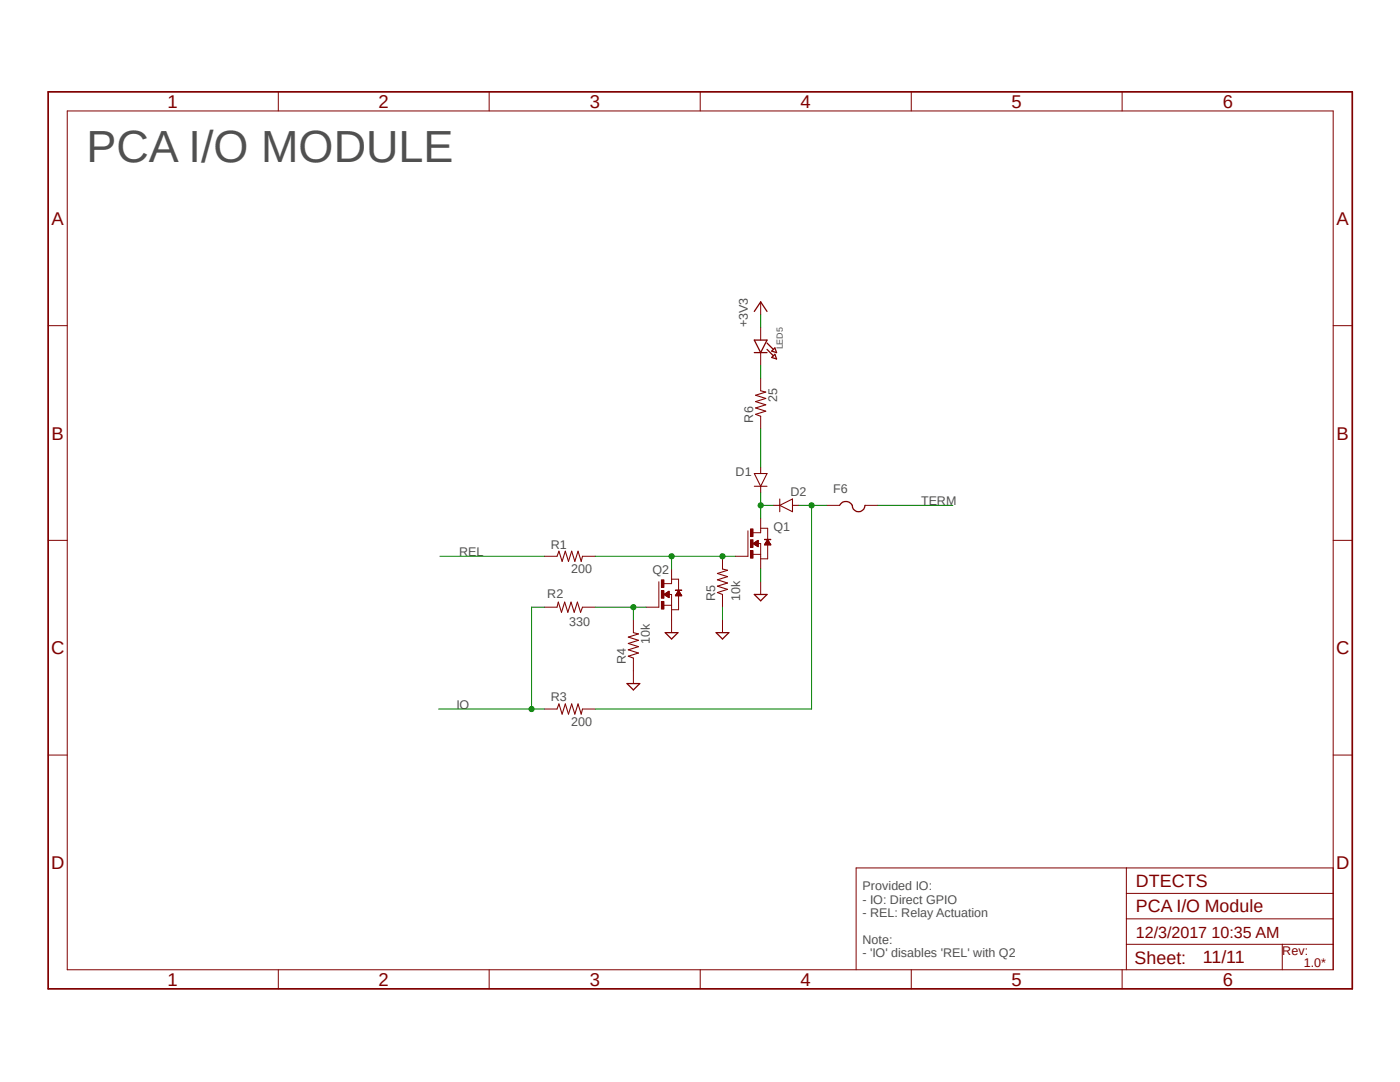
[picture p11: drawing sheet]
<svg xmlns="http://www.w3.org/2000/svg" width="279mm" height="216mm" viewBox="0 0 279 216" stroke-linecap="round" stroke-linejoin="round" font-family="sans-serif">
<path d="M9.1 18l261.2 179.9M270.3 18l-261.2 179.9" fill="none" stroke="#fff" stroke-width=".2"/>
<path d="M151.8 78l1 .2-2 .7 2 .6-2 .6 2 .7-2 .6 2 .6-2 .7 1 .4M150.5 94.5h2.6l-1.3 2.5zM150.5 97h2.6M151.8 93.2v1.3M151.8 97v1.3M155.6 99.6v2.5M111.2 111l.3-1 .7 2 .6-2 .7 2 .6-2 .6 2 .7-2 .6 2 .2-1M144.2 113.5l1 .3-2 .6 2 .7-2 .6 2 .6-2 .7 2 .6-2 .6 1 .4M154.3 100.8h1.3M155.6 100.8l2.6-1.2v2.5zM158.2 100.8h1.2M111.2 141.5l.3-1 .7 2 .6-2 .7 2 .6-2 .6 2 .7-2 .6 2 .2-1" fill="none" stroke="#800000" stroke-width=".21"/>
<g fill="none" stroke="#800000" stroke-width=".2">
<path d="M55.5 18.3v3.8M97.6 18.3v3.8M139.7 18.3v3.8M181.9 18.3v3.8M223.9 18.3v3.8M13.4 22.1h252.7v171.4h-252.7zM9.6 65h3.8M151.8 60.2v2.6M151.8 65.3v2.6M151.8 70.4v2.5M151.8 75.4v2.6M266.1 65h3.8"/>
<path d="M151.8 83.1v2.5M9.6 107.8h3.8M108.6 111h2.6M116.2 111h2.6M144.2 111v2.5M144.2 118.6v2.6M151.8 116.1v2.5M165 100.8h2.6M172.6 100.8h2.6M266.1 107.8h3.8M144.2 123.7v2.5M9.6 150.7h3.8"/>
<path d="M108.6 141.5h2.6M116.2 141.5h2.6M266.1 150.7h3.8M224.8 173.2v20.3M224.8 178.3h41.3M266.1 173.2h-95.2v20.3M55.5 193.5v3.8M97.6 193.5v3.8M139.7 193.5v3.8M181.9 193.5v3.8M223.9 193.5v3.8M224.8 188.4h41.3"/>
<path d="M224.8 183.3h41.3M255.9 188.4v5.1"/>
</g>
<path d="M150.5 67.9h2.6l-1.3 2.5zM150.5 70.4h2.6M150.5 62.1l1.3-1.9 1.3 1.9M153.1 69.7l1.2 1.3M153.1 68.5l1.2 1.2M154.6 69.4l.4 1-1-.3zM154.6 70.7l.4 .9-1-.3zM150.5 118.6h2.6l-1.3 1.3zM167.6 100.8a1.36 1.36 0 0 1 1.4-.7 1.36 1.36 0 0 1 1.1 1.1 1.28 1.28 0 0 0 1.4 .9 1.28 1.28 0 0 0 1.1-1.3M142.9 126.2h2.6l-1.3 1.3z" fill="none" stroke="#800000" stroke-width=".25"/>
<path d="M9.6 18.3h260.3v179h-260.3z" fill="none" stroke="#800000" stroke-width=".34"/>
<path d="M132 115.7h.5v1.5h-.5z" fill-rule="evenodd" fill="#800000"/>
<path d="M132 115.7h.5v1.5h-.5z" fill="none" stroke="#800000" stroke-width=".2"/>
<path d="M132 117.9h.5v1.5h-.5z" fill-rule="evenodd" fill="#800000"/>
<path d="M132 117.9h.5v1.5h-.5z" fill="none" stroke="#800000" stroke-width=".2"/>
<path d="M132 120h.5v1.5h-.5z" fill-rule="evenodd" fill="#800000"/>
<path d="M132 120h.5v1.5h-.5z" fill="none" stroke="#800000" stroke-width=".2"/>
<path d="M134.8 117.7l1.3 .1z" fill-rule="evenodd" fill="#800000"/>
<g fill="none" stroke="#800000" stroke-width=".2">
<path d="M131.5 116.1v5.1h-2.6M132.5 118.6h1.5v7.6M132.6 118.7h.9M132.7 118.7h.8M132.7 118.5h.8M132.8 118.7h.7M132.8 118.4h.7M132.8 118.8h.7M132.9 118.9h.6M132.9 118.4h.6M133.1 119h.4M133.1 118.2h.4"/>
<path d="M133.2 118.2h.3M133.2 119.1h.3M133.3 119.1h.2M133.3 118.1h.2M133.4 118.1h.1M133.5 119.2h.1M133.5 118h.1M133.5 118l-1 .6M133.5 118v1.3l-1-.7M134 113.5v3h-1.5M134 115.6h1.4v2.3M134.8 117.7l1.3 .1z"/>
<path d="M134.8 118.8h1.2M134.9 118.7h1.1M134.9 118.7h1M135 118.6h.9M135 118.5h.8M135 118.4h.8M135.1 118.4h.7M135.1 118.3h.6M135.2 118.2h.5M135.2 118.2h.4M135.3 118.2h.3M135.3 118.1h.3"/>
<path d="M135.3 118h.2M135.4 117.9h.1M135.4 118.9v2.8h-1.4M135.4 117.9l.7 1h-1.3zM108.6 121.2h2.6M116.2 121.2h2.6M126.4 123.7v2.5M126.4 131.3v5.1M132.5 120.8h1.5"/>
</g>
<path d="M125.1 136.4h2.6l-1.3 1.3zM132.8 126.2h2.5l-1.3 1.3z" fill="none" stroke="#800000" stroke-width=".25"/>
<path d="M111.2 121.2l.2-1.1 .7 2.1 .6-2.1 .6 2.1 .7-2.1 .6 2.1 .6-2.1 .7 2.1 .3-1M126.4 126.2l1 .3-2 .6 2 .7-2 .6 2 .6-2 .7 2 .6-2 .6 1 .4" fill="none" stroke="#800000" stroke-width=".21"/>
<path d="M149.8 105.5h.5v1.6h-.5z" fill-rule="evenodd" fill="#800000"/>
<path d="M149.8 105.5h.5v1.6h-.5z" fill="none" stroke="#800000" stroke-width=".2"/>
<path d="M149.8 107.7h.5v1.5h-.5z" fill-rule="evenodd" fill="#800000"/>
<path d="M149.8 107.7h.5v1.5h-.5z" fill="none" stroke="#800000" stroke-width=".2"/>
<path d="M149.8 109.9h.5v1.5h-.5z" fill-rule="evenodd" fill="#800000"/>
<path d="M149.8 109.9h.5v1.5h-.5z" fill="none" stroke="#800000" stroke-width=".2"/>
<path d="M152.6 107.6l1.2 .1z" fill-rule="evenodd" fill="#800000"/>
<g fill="none" stroke="#800000" stroke-width=".2">
<path d="M149.3 105.9v5.1h-2.6M150.3 108.5h1.5v5M150.3 110.6h1.5M150.3 108.5l1-.7v1.3zM150.4 108.5h.9M150.4 108.4h.9M150.5 108.5h.8M150.5 108.4h.8M150.5 108.6h.8M150.5 108.3h.8M150.6 108.7h.7M150.7 108.7h.6"/>
<path d="M150.7 108.2h.6M150.7 108.8h.6M150.8 108.2h.5M150.8 108.8h.5M150.9 108.1h.4M150.9 108h.4M151 108.9h.3M151 108h.3M151.1 109h.2M151.2 109h.1M151.2 107.9h.1M151.3 109.1h.1"/>
<path d="M151.3 107.9h.1M151.8 103.4v2.9h-1.5M151.8 105.4h1.4v2.3M152.6 107.6l1.2 .1zM152.6 108.7h1.2M152.6 108.6h1.2M152.7 108.5h1.1M152.7 108.5h1M152.7 108.4h.9M152.8 108.4h.8M152.8 108.3h.8M152.9 108.2h.6"/>
<path d="M153 108.1h.5M153 108h.4M153.1 107.9h.2M153.1 107.8h.1M153.2 107.7h.1M153.2 108.7v2.8h-1.4M153.2 107.7l.6 1h-1.2z"/>
</g>
<path d="M87.8 111h20.8M108.6 121.2h-2.5v20.3M87.5 141.5h21.1" fill="none" stroke="#008000" stroke-width=".2"/>
<circle cx="106.1" cy="141.5" r=".51" fill="#008000"/>
<g fill="none" stroke="#008000" stroke-width=".2">
<path d="M151.8 62.8v2.5M159.4 100.8h5.6M162 100.8v40.7h-43.2M175.2 100.8h15"/>
<circle cx="106.1" cy="141.5" r=".51"/>
</g>
<circle cx="162" cy="100.8" r=".51" fill="#008000"/>
<g fill="none" stroke="#008000" stroke-width=".2">
<path d="M151.8 98.3v5.1M151.8 100.8h2.5"/>
<circle cx="162" cy="100.8" r=".51"/>
</g>
<circle cx="151.8" cy="100.8" r=".51" fill="#008000"/>
<g fill="none" stroke="#008000" stroke-width=".2">
<path d="M151.8 72.9v2.5M151.8 85.6v7.6M118.8 111h27.9"/>
<circle cx="151.8" cy="100.8" r=".51"/>
</g>
<circle cx="144.2" cy="111" r=".51" fill="#008000"/>
<g fill="none" stroke="#008000" stroke-width=".2">
<path d="M134 111v2.5"/>
<circle cx="144.2" cy="111" r=".51"/>
</g>
<circle cx="134" cy="111" r=".51" fill="#008000"/>
<g fill="none" stroke="#008000" stroke-width=".2">
<path d="M118.8 121.2h10.1M126.4 121.2v2.5"/>
<circle cx="134" cy="111" r=".51"/>
</g>
<circle cx="126.4" cy="121.2" r=".51" fill="#008000"/>
<g fill="none" stroke="#008000" stroke-width=".2">
<path d="M151.8 113.5v2.6M144.2 121.2v2.5"/>
<circle cx="126.4" cy="121.2" r=".51"/>
</g>
<text font-size="9" fill="#505050" x="17.2" y="32.3">PCA I/O MODULE</text>
<g font-size="3.7" fill="#800000">
<text x="33.4" y="21.5">1</text>
<text x="75.6" y="21.5">2</text>
<text x="117.7" y="21.5">3</text>
<text x="159.8" y="21.5">4</text>
<text x="201.9" y="21.5">5</text>
<text x="244" y="21.5">6</text>
<text x="10.3" y="44.9">A</text>
<text x="266.7" y="44.9">A</text>
<text x="10.3" y="87.7">B</text>
<text x="266.7" y="87.7">B</text>
<text x="10.2" y="130.6">C</text>
<text x="266.7" y="130.6">C</text>
<text x="10.2" y="173.4">D</text>
<text x="266.7" y="173.4">D</text>
<text x="33.4" y="196.7">1</text>
<text x="75.6" y="196.7">2</text>
<text x="117.7" y="196.7">3</text>
<text x="159.8" y="196.7">4</text>
<text x="201.9" y="196.7">5</text>
<text x="244" y="196.7">6</text>
</g>
<g font-size="3.6" fill="#800000">
<text x="226.7" y="177">DTECTS</text>
<text x="226.7" y="182.1">PCA I/O Module</text>
<text x="226.4" y="192.4">Sheet:</text>
<text x="240" y="192.2">11/11</text>
</g>
<text font-size="3.2" fill="#800000" x="226.7" y="187.2">12/3/2017 10:35 AM</text>
<g font-size="2.5" fill="#505050">
<text x="149.3" y="65.3" transform="rotate(-90 149.3 65.3)">+3V3</text>
<text x="155.1" y="80.3" transform="rotate(-90 155.1 80.3)">25</text>
<text x="150.3" y="84.3" transform="rotate(-90 150.3 84.3)">R6</text>
<text x="146.8" y="95">D1</text>
<text x="157.7" y="99.1">D2</text>
<text x="166.3" y="98.3">F6</text>
<text x="183.8" y="100.8">TERM</text>
<text x="154.3" y="105.9">Q1</text>
<text x="91.6" y="111">REL</text>
<text x="109.9" y="109.5">R1</text>
<text x="109.2" y="119.3">R2</text>
<text x="114" y="114.3">200</text>
<text x="130.2" y="114.6">Q2</text>
<text x="142.7" y="119.9" transform="rotate(-90 142.7 119.9)">R5</text>
<text x="147.7" y="119.9" transform="rotate(-90 147.7 119.9)">10k</text>
<text x="113.6" y="125">330</text>
<text x="129.7" y="128.5" transform="rotate(-90 129.7 128.5)">10k</text>
<text x="124.9" y="132.6" transform="rotate(-90 124.9 132.6)">R4</text>
<text x="91.1" y="141.5">IO</text>
<text x="109.9" y="140">R3</text>
<text x="114" y="144.8">200</text>
<text x="172.1" y="177.6">Provided IO:</text>
<text x="172.1" y="180.3">- IO: Direct GPIO</text>
<text x="172.1" y="183">- REL: Relay Actuation</text>
<text x="172.1" y="188.3">Note:</text>
<text x="172.1" y="191">- 'IO' disables 'REL' with Q2</text>
</g>
<g font-size="2.5" fill="#800000">
<text x="255.9" y="190.5">Rev:</text>
<text x="260.2" y="193">1.0*</text>
</g>
<text font-size="1.8" fill="#505050" x="156.3" y="69.7" transform="rotate(-90 156.3 69.7)">LED5</text>
</svg>
